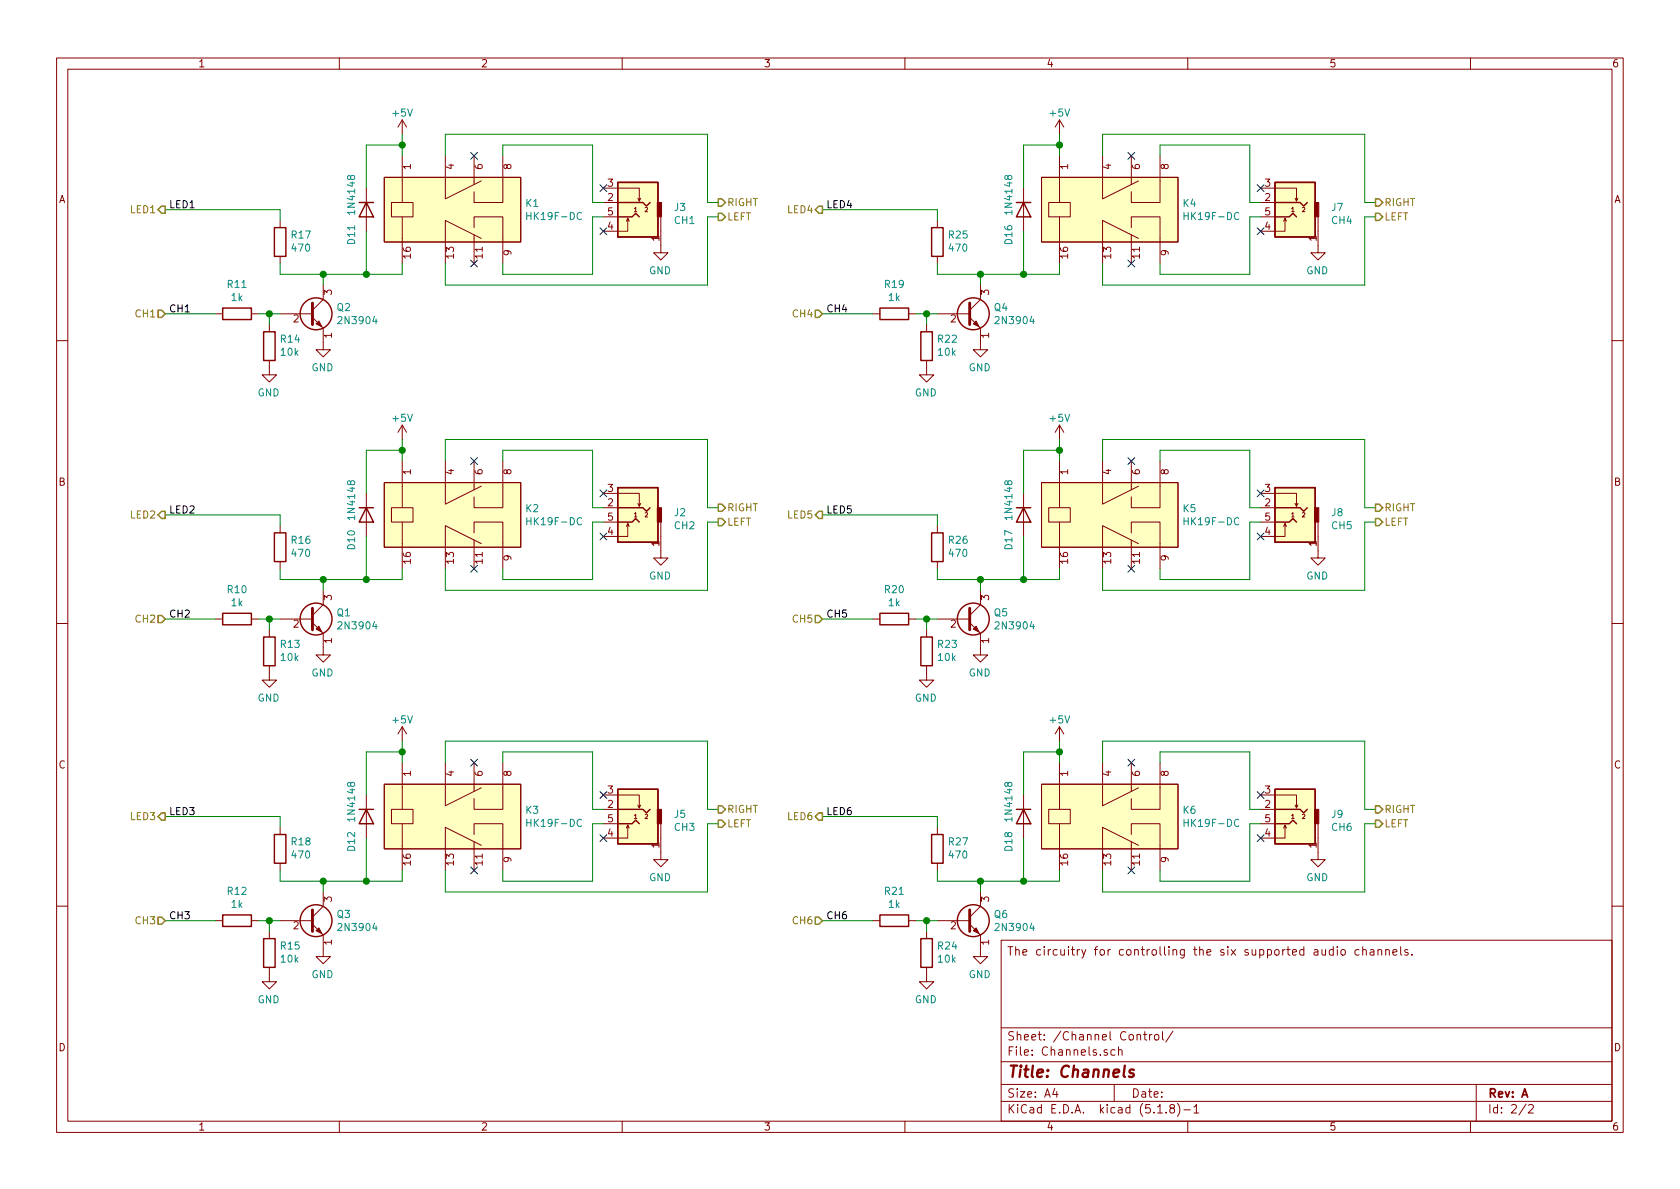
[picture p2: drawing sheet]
EESchema Schematic File Version 4
EELAYER 30 0
EELAYER END
$Descr A4 11693 8268
encoding utf-8
Sheet 2 2
Title "Channels"
Date ""
Rev "A"
Comp ""
Comment1 ""
Comment2 ""
Comment3 ""
Comment4 "The circuitry for controlling the six supported audio channels."
$EndDescr
Wire Wire Line
	1800 2175 1875 2175
Wire Wire Line
	1875 2175 1875 2250
Wire Wire Line
	1875 2175 1950 2175
Connection ~ 1875 2175
Wire Wire Line
	1150 2175 1500 2175
Wire Wire Line
	1950 1900 2250 1900
Wire Wire Line
	2250 1900 2250 1975
Wire Wire Line
	1950 1525 1950 1450
Wire Wire Line
	1950 1825 1950 1900
Wire Wire Line
	2800 925  2800 1000
Wire Wire Line
	2800 1000 2550 1000
Connection ~ 2800 1000
Wire Wire Line
	2800 1000 2800 1075
Wire Wire Line
	2550 1300 2550 1000
Wire Wire Line
	2550 1600 2550 1900
Wire Wire Line
	2550 1900 2800 1900
Wire Wire Line
	2800 1900 2800 1825
Wire Wire Line
	2550 1900 2250 1900
Connection ~ 2550 1900
Connection ~ 2250 1900
NoConn ~ 3300 1075
NoConn ~ 3300 1825
NoConn ~ 4200 1300
NoConn ~ 4200 1600
Wire Wire Line
	3500 1075 3500 1000
Wire Wire Line
	3500 1000 4125 1000
Wire Wire Line
	4125 1000 4125 1400
Wire Wire Line
	4125 1400 4200 1400
Wire Wire Line
	4200 1500 4125 1500
Wire Wire Line
	4125 1500 4125 1900
Wire Wire Line
	4125 1900 3500 1900
Wire Wire Line
	3500 1900 3500 1825
Wire Wire Line
	3100 925  4925 925 
Wire Wire Line
	4925 925  4925 1400
Wire Wire Line
	3100 925  3100 1075
Wire Wire Line
	4925 1500 4925 1975
Wire Wire Line
	4925 1975 3100 1975
Wire Wire Line
	3100 1975 3100 1825
Wire Wire Line
	1150 1450 1950 1450
$Comp
L Device:R R?
U 1 1
P 1650 2175
AR Path="/635EE3B0" Ref="R?"  Part="1" 
AR Path="/635D4EBA/635EE3B0" Ref="R11"  Part="1" 
F 0 "R11" V 1443 2175 50  0000 C CNN
F 1 "1k" V 1534 2175 50  0000 C CNN
F 2 "resistor:R_Axial_DIN0207_L6.3mm_D2.5mm_P10.16mm_Horizontal" V 1580 2175 50  0001 C CNN
F 3 "~" H 1650 2175 50  0001 C CNN
	1    1650 2175
	0    1    1    0   
$EndComp
$Comp
L Transistor_BJT:2N3904 Q?
U 1 1
P 2150 2175
AR Path="/635EE3B6" Ref="Q?"  Part="1" 
AR Path="/635D4EBA/635EE3B6" Ref="Q2"  Part="1" 
F 0 "Q2" H 2340 2221 50  0000 L CNN
F 1 "2N3904" H 2340 2130 50  0000 L CNN
F 2 "Package_TO_SOT_THT:TO-92_Inline_Wide" H 2350 2100 50  0001 L CIN
F 3 "https://www.onsemi.com/pub/Collateral/2N3903-D.PDF" H 2150 2175 50  0001 L CNN
	1    2150 2175
	1    0    0    -1  
$EndComp
$Comp
L Device:R R?
U 1 1
P 1875 2400
AR Path="/635EE3C0" Ref="R?"  Part="1" 
AR Path="/635D4EBA/635EE3C0" Ref="R14"  Part="1" 
F 0 "R14" H 1805 2354 50  0000 R CNN
F 1 "10k" H 1805 2445 50  0000 R CNN
F 2 "resistor:R_Axial_DIN0207_L6.3mm_D2.5mm_P10.16mm_Horizontal" V 1805 2400 50  0001 C CNN
F 3 "~" H 1875 2400 50  0001 C CNN
	1    1875 2400
	-1   0    0    1   
$EndComp
$Comp
L power:GND #PWR?
U 1 1
P 2250 2375
AR Path="/635EE3CC" Ref="#PWR?"  Part="1" 
AR Path="/635D4EBA/635EE3CC" Ref="#PWR0180"  Part="1" 
F 0 "#PWR0180" H 2250 2125 50  0001 C CNN
F 1 "GND" H 2255 2202 50  0000 C CNN
F 2 "" H 2250 2375 50  0001 C CNN
F 3 "" H 2250 2375 50  0001 C CNN
	1    2250 2375
	-1   0    0    -1  
$EndComp
Text Label 1175 2175 0    50   ~ 0
CH1
Text Label 1175 1450 0    50   ~ 0
LED1
$Comp
L Device:R R?
U 1 1
P 1950 1675
AR Path="/635EE3E4" Ref="R?"  Part="1" 
AR Path="/635D4EBA/635EE3E4" Ref="R17"  Part="1" 
F 0 "R17" H 1880 1629 50  0000 R CNN
F 1 "470" H 1880 1720 50  0000 R CNN
F 2 "resistor:R_Axial_DIN0207_L6.3mm_D2.5mm_P10.16mm_Horizontal" V 1880 1675 50  0001 C CNN
F 3 "~" H 1950 1675 50  0001 C CNN
	1    1950 1675
	-1   0    0    1   
$EndComp
$Comp
L hk19f-dc:HK19F-DC K?
U 1 1
P 2800 1450
AR Path="/635EE3EE" Ref="K?"  Part="1" 
AR Path="/635D4EBA/635EE3EE" Ref="K1"  Part="1" 
F 0 "K1" H 3653 1496 50  0000 L CNN
F 1 "HK19F-DC" H 3653 1405 50  0000 L CNN
F 2 "HK19F-DC:HK19F-DC" H 3650 1575 50  0001 C CNN
F 3 "" H 3650 1575 50  0001 C CNN
	1    2800 1450
	1    0    0    -1  
$EndComp
$Comp
L power:+5V #PWR?
U 1 1
P 2800 925
AR Path="/635EE3F4" Ref="#PWR?"  Part="1" 
AR Path="/635D4EBA/635EE3F4" Ref="#PWR0182"  Part="1" 
F 0 "#PWR0182" H 2800 775 50  0001 C CNN
F 1 "+5V" H 2800 1075 50  0000 C CNN
F 2 "" H 2800 925 50  0001 C CNN
F 3 "" H 2800 925 50  0001 C CNN
	1    2800 925 
	1    0    0    -1  
$EndComp
$Comp
L Device:D D?
U 1 1
P 2550 1450
AR Path="/635EE3FE" Ref="D?"  Part="1" 
AR Path="/635D4EBA/635EE3FE" Ref="D11"  Part="1" 
F 0 "D11" H 2650 1350 50  0000 L CNN
F 1 "1N4148" H 2300 1350 50  0000 L CNN
F 2 "Diode_THT:D_DO-35_SOD27_P7.62mm_Horizontal" H 2550 1450 50  0001 C CNN
F 3 "~" H 2550 1450 50  0001 C CNN
	1    2550 1450
	0    1    1    0   
$EndComp
$Comp
L audio_jack:TRS_3.5mm J?
U 1 1
P 4400 1500
AR Path="/635EE40D" Ref="J?"  Part="1" 
AR Path="/635D4EBA/635EE40D" Ref="J3"  Part="1" 
F 0 "J3" H 4112 1568 50  0000 R CNN
F 1 "CH1" H 4112 1477 50  0000 R CNN
F 2 "audio_jack:Tayda_3.5mm_stereo_TRS_jack_A-853" H 4650 1600 50  0001 C CNN
F 3 "~" H 4650 1600 50  0001 C CNN
	1    4400 1500
	-1   0    0    -1  
$EndComp
$Comp
L power:GND #PWR?
U 1 1
P 4600 1700
AR Path="/635EE41D" Ref="#PWR?"  Part="1" 
AR Path="/635D4EBA/635EE41D" Ref="#PWR0183"  Part="1" 
F 0 "#PWR0183" H 4600 1450 50  0001 C CNN
F 1 "GND" H 4605 1527 50  0000 C CNN
F 2 "" H 4600 1700 50  0001 C CNN
F 3 "" H 4600 1700 50  0001 C CNN
	1    4600 1700
	-1   0    0    -1  
$EndComp
Text HLabel 1150 2175 0    50   Input ~ 0
CH1
Text HLabel 1150 1450 0    50   Input ~ 0
LED1
$Comp
L power:GND #PWR?
U 1 1
P 1875 2550
AR Path="/635EE3C6" Ref="#PWR?"  Part="1" 
AR Path="/635D4EBA/635EE3C6" Ref="#PWR0179"  Part="1" 
F 0 "#PWR0179" H 1875 2300 50  0001 C CNN
F 1 "GND" H 1880 2377 50  0000 C CNN
F 2 "" H 1875 2550 50  0001 C CNN
F 3 "" H 1875 2550 50  0001 C CNN
	1    1875 2550
	-1   0    0    -1  
$EndComp
Wire Wire Line
	6375 2175 6450 2175
Wire Wire Line
	6450 2175 6450 2250
Wire Wire Line
	6450 2175 6525 2175
Connection ~ 6450 2175
Wire Wire Line
	5725 2175 6075 2175
Wire Wire Line
	6525 1900 6825 1900
Wire Wire Line
	6825 1900 6825 1975
Wire Wire Line
	6525 1525 6525 1450
Wire Wire Line
	6525 1825 6525 1900
Wire Wire Line
	7375 925  7375 1000
Wire Wire Line
	7375 1000 7125 1000
Connection ~ 7375 1000
Wire Wire Line
	7375 1000 7375 1075
Wire Wire Line
	7125 1300 7125 1000
Wire Wire Line
	7125 1600 7125 1900
Wire Wire Line
	7125 1900 7375 1900
Wire Wire Line
	7375 1900 7375 1825
Wire Wire Line
	7125 1900 6825 1900
Connection ~ 7125 1900
Connection ~ 6825 1900
NoConn ~ 7875 1075
NoConn ~ 7875 1825
NoConn ~ 8775 1300
NoConn ~ 8775 1600
Wire Wire Line
	8075 1075 8075 1000
Wire Wire Line
	8075 1000 8700 1000
Wire Wire Line
	8700 1000 8700 1400
Wire Wire Line
	8700 1400 8775 1400
Wire Wire Line
	8775 1500 8700 1500
Wire Wire Line
	8700 1500 8700 1900
Wire Wire Line
	8700 1900 8075 1900
Wire Wire Line
	8075 1900 8075 1825
Wire Wire Line
	7675 925  9500 925 
Wire Wire Line
	9500 925  9500 1400
Wire Wire Line
	7675 925  7675 1075
Wire Wire Line
	9500 1500 9500 1975
Wire Wire Line
	9500 1975 7675 1975
Wire Wire Line
	7675 1975 7675 1825
Wire Wire Line
	5725 1450 6525 1450
$Comp
L Device:R R?
U 1 1
P 6225 2175
AR Path="/63BE34E7" Ref="R?"  Part="1" 
AR Path="/635D4EBA/63BE34E7" Ref="R19"  Part="1" 
F 0 "R19" V 6018 2175 50  0000 C CNN
F 1 "1k" V 6109 2175 50  0000 C CNN
F 2 "resistor:R_Axial_DIN0207_L6.3mm_D2.5mm_P10.16mm_Horizontal" V 6155 2175 50  0001 C CNN
F 3 "~" H 6225 2175 50  0001 C CNN
	1    6225 2175
	0    1    1    0   
$EndComp
$Comp
L Transistor_BJT:2N3904 Q?
U 1 1
P 6725 2175
AR Path="/63BE34ED" Ref="Q?"  Part="1" 
AR Path="/635D4EBA/63BE34ED" Ref="Q4"  Part="1" 
F 0 "Q4" H 6915 2221 50  0000 L CNN
F 1 "2N3904" H 6915 2130 50  0000 L CNN
F 2 "Package_TO_SOT_THT:TO-92_Inline_Wide" H 6925 2100 50  0001 L CIN
F 3 "https://www.onsemi.com/pub/Collateral/2N3903-D.PDF" H 6725 2175 50  0001 L CNN
	1    6725 2175
	1    0    0    -1  
$EndComp
$Comp
L Device:R R?
U 1 1
P 6450 2400
AR Path="/63BE34F3" Ref="R?"  Part="1" 
AR Path="/635D4EBA/63BE34F3" Ref="R22"  Part="1" 
F 0 "R22" H 6380 2354 50  0000 R CNN
F 1 "10k" H 6380 2445 50  0000 R CNN
F 2 "resistor:R_Axial_DIN0207_L6.3mm_D2.5mm_P10.16mm_Horizontal" V 6380 2400 50  0001 C CNN
F 3 "~" H 6450 2400 50  0001 C CNN
	1    6450 2400
	-1   0    0    1   
$EndComp
$Comp
L power:GND #PWR?
U 1 1
P 6825 2375
AR Path="/63BE34F9" Ref="#PWR?"  Part="1" 
AR Path="/635D4EBA/63BE34F9" Ref="#PWR0116"  Part="1" 
F 0 "#PWR0116" H 6825 2125 50  0001 C CNN
F 1 "GND" H 6830 2202 50  0000 C CNN
F 2 "" H 6825 2375 50  0001 C CNN
F 3 "" H 6825 2375 50  0001 C CNN
	1    6825 2375
	-1   0    0    -1  
$EndComp
Text Label 5750 2175 0    50   ~ 0
CH4
Text Label 5750 1450 0    50   ~ 0
LED4
$Comp
L Device:R R?
U 1 1
P 6525 1675
AR Path="/63BE350D" Ref="R?"  Part="1" 
AR Path="/635D4EBA/63BE350D" Ref="R25"  Part="1" 
F 0 "R25" H 6455 1629 50  0000 R CNN
F 1 "470" H 6455 1720 50  0000 R CNN
F 2 "resistor:R_Axial_DIN0207_L6.3mm_D2.5mm_P10.16mm_Horizontal" V 6455 1675 50  0001 C CNN
F 3 "~" H 6525 1675 50  0001 C CNN
	1    6525 1675
	-1   0    0    1   
$EndComp
$Comp
L hk19f-dc:HK19F-DC K?
U 1 1
P 7375 1450
AR Path="/63BE3513" Ref="K?"  Part="1" 
AR Path="/635D4EBA/63BE3513" Ref="K4"  Part="1" 
F 0 "K4" H 8228 1496 50  0000 L CNN
F 1 "HK19F-DC" H 8228 1405 50  0000 L CNN
F 2 "HK19F-DC:HK19F-DC" H 8225 1575 50  0001 C CNN
F 3 "" H 8225 1575 50  0001 C CNN
	1    7375 1450
	1    0    0    -1  
$EndComp
$Comp
L power:+5V #PWR?
U 1 1
P 7375 925
AR Path="/63BE3519" Ref="#PWR?"  Part="1" 
AR Path="/635D4EBA/63BE3519" Ref="#PWR0121"  Part="1" 
F 0 "#PWR0121" H 7375 775 50  0001 C CNN
F 1 "+5V" H 7375 1075 50  0000 C CNN
F 2 "" H 7375 925 50  0001 C CNN
F 3 "" H 7375 925 50  0001 C CNN
	1    7375 925 
	1    0    0    -1  
$EndComp
$Comp
L Device:D D?
U 1 1
P 7125 1450
AR Path="/63BE351F" Ref="D?"  Part="1" 
AR Path="/635D4EBA/63BE351F" Ref="D16"  Part="1" 
F 0 "D16" H 7225 1350 50  0000 L CNN
F 1 "1N4148" H 6875 1350 50  0000 L CNN
F 2 "Diode_THT:D_DO-35_SOD27_P7.62mm_Horizontal" H 7125 1450 50  0001 C CNN
F 3 "~" H 7125 1450 50  0001 C CNN
	1    7125 1450
	0    1    1    0   
$EndComp
$Comp
L audio_jack:TRS_3.5mm J?
U 1 1
P 8975 1500
AR Path="/63BE3525" Ref="J?"  Part="1" 
AR Path="/635D4EBA/63BE3525" Ref="J7"  Part="1" 
F 0 "J7" H 8687 1568 50  0000 R CNN
F 1 "CH4" H 8687 1477 50  0000 R CNN
F 2 "audio_jack:Tayda_3.5mm_stereo_TRS_jack_A-853" H 9225 1600 50  0001 C CNN
F 3 "~" H 9225 1600 50  0001 C CNN
	1    8975 1500
	-1   0    0    -1  
$EndComp
$Comp
L power:GND #PWR?
U 1 1
P 9175 1700
AR Path="/63BE352B" Ref="#PWR?"  Part="1" 
AR Path="/635D4EBA/63BE352B" Ref="#PWR0122"  Part="1" 
F 0 "#PWR0122" H 9175 1450 50  0001 C CNN
F 1 "GND" H 9180 1527 50  0000 C CNN
F 2 "" H 9175 1700 50  0001 C CNN
F 3 "" H 9175 1700 50  0001 C CNN
	1    9175 1700
	-1   0    0    -1  
$EndComp
Text HLabel 5725 2175 0    50   Input ~ 0
CH4
Text HLabel 5725 1450 0    50   Input ~ 0
LED4
$Comp
L power:GND #PWR?
U 1 1
P 6450 2550
AR Path="/63BE3535" Ref="#PWR?"  Part="1" 
AR Path="/635D4EBA/63BE3535" Ref="#PWR0123"  Part="1" 
F 0 "#PWR0123" H 6450 2300 50  0001 C CNN
F 1 "GND" H 6455 2377 50  0000 C CNN
F 2 "" H 6450 2550 50  0001 C CNN
F 3 "" H 6450 2550 50  0001 C CNN
	1    6450 2550
	-1   0    0    -1  
$EndComp
Wire Wire Line
	1800 4300 1875 4300
Wire Wire Line
	1875 4300 1875 4375
Wire Wire Line
	1875 4300 1950 4300
Connection ~ 1875 4300
Wire Wire Line
	1150 4300 1500 4300
Wire Wire Line
	1950 4025 2250 4025
Wire Wire Line
	2250 4025 2250 4100
Wire Wire Line
	1950 3650 1950 3575
Wire Wire Line
	1950 3950 1950 4025
Wire Wire Line
	2800 3050 2800 3125
Wire Wire Line
	2800 3125 2550 3125
Connection ~ 2800 3125
Wire Wire Line
	2800 3125 2800 3200
Wire Wire Line
	2550 3425 2550 3125
Wire Wire Line
	2550 3725 2550 4025
Wire Wire Line
	2550 4025 2800 4025
Wire Wire Line
	2800 4025 2800 3950
Wire Wire Line
	2550 4025 2250 4025
Connection ~ 2550 4025
Connection ~ 2250 4025
NoConn ~ 3300 3200
NoConn ~ 3300 3950
NoConn ~ 4200 3425
NoConn ~ 4200 3725
Wire Wire Line
	3500 3200 3500 3125
Wire Wire Line
	3500 3125 4125 3125
Wire Wire Line
	4125 3125 4125 3525
Wire Wire Line
	4125 3525 4200 3525
Wire Wire Line
	4200 3625 4125 3625
Wire Wire Line
	4125 3625 4125 4025
Wire Wire Line
	4125 4025 3500 4025
Wire Wire Line
	3500 4025 3500 3950
Wire Wire Line
	3100 3050 4925 3050
Wire Wire Line
	4925 3050 4925 3525
Wire Wire Line
	3100 3050 3100 3200
Wire Wire Line
	4925 3625 4925 4100
Wire Wire Line
	4925 4100 3100 4100
Wire Wire Line
	3100 4100 3100 3950
Wire Wire Line
	1150 3575 1950 3575
$Comp
L Device:R R?
U 1 1
P 1650 4300
AR Path="/63C22623" Ref="R?"  Part="1" 
AR Path="/635D4EBA/63C22623" Ref="R10"  Part="1" 
F 0 "R10" V 1443 4300 50  0000 C CNN
F 1 "1k" V 1534 4300 50  0000 C CNN
F 2 "resistor:R_Axial_DIN0207_L6.3mm_D2.5mm_P10.16mm_Horizontal" V 1580 4300 50  0001 C CNN
F 3 "~" H 1650 4300 50  0001 C CNN
	1    1650 4300
	0    1    1    0   
$EndComp
$Comp
L Transistor_BJT:2N3904 Q?
U 1 1
P 2150 4300
AR Path="/63C22629" Ref="Q?"  Part="1" 
AR Path="/635D4EBA/63C22629" Ref="Q1"  Part="1" 
F 0 "Q1" H 2340 4346 50  0000 L CNN
F 1 "2N3904" H 2340 4255 50  0000 L CNN
F 2 "Package_TO_SOT_THT:TO-92_Inline_Wide" H 2350 4225 50  0001 L CIN
F 3 "https://www.onsemi.com/pub/Collateral/2N3903-D.PDF" H 2150 4300 50  0001 L CNN
	1    2150 4300
	1    0    0    -1  
$EndComp
$Comp
L Device:R R?
U 1 1
P 1875 4525
AR Path="/63C2262F" Ref="R?"  Part="1" 
AR Path="/635D4EBA/63C2262F" Ref="R13"  Part="1" 
F 0 "R13" H 1805 4479 50  0000 R CNN
F 1 "10k" H 1805 4570 50  0000 R CNN
F 2 "resistor:R_Axial_DIN0207_L6.3mm_D2.5mm_P10.16mm_Horizontal" V 1805 4525 50  0001 C CNN
F 3 "~" H 1875 4525 50  0001 C CNN
	1    1875 4525
	-1   0    0    1   
$EndComp
$Comp
L power:GND #PWR?
U 1 1
P 2250 4500
AR Path="/63C22635" Ref="#PWR?"  Part="1" 
AR Path="/635D4EBA/63C22635" Ref="#PWR0124"  Part="1" 
F 0 "#PWR0124" H 2250 4250 50  0001 C CNN
F 1 "GND" H 2255 4327 50  0000 C CNN
F 2 "" H 2250 4500 50  0001 C CNN
F 3 "" H 2250 4500 50  0001 C CNN
	1    2250 4500
	-1   0    0    -1  
$EndComp
Text Label 1175 4300 0    50   ~ 0
CH2
Text Label 1175 3575 0    50   ~ 0
LED2
$Comp
L Device:R R?
U 1 1
P 1950 3800
AR Path="/63C22649" Ref="R?"  Part="1" 
AR Path="/635D4EBA/63C22649" Ref="R16"  Part="1" 
F 0 "R16" H 1880 3754 50  0000 R CNN
F 1 "470" H 1880 3845 50  0000 R CNN
F 2 "resistor:R_Axial_DIN0207_L6.3mm_D2.5mm_P10.16mm_Horizontal" V 1880 3800 50  0001 C CNN
F 3 "~" H 1950 3800 50  0001 C CNN
	1    1950 3800
	-1   0    0    1   
$EndComp
$Comp
L hk19f-dc:HK19F-DC K?
U 1 1
P 2800 3575
AR Path="/63C2264F" Ref="K?"  Part="1" 
AR Path="/635D4EBA/63C2264F" Ref="K2"  Part="1" 
F 0 "K2" H 3653 3621 50  0000 L CNN
F 1 "HK19F-DC" H 3653 3530 50  0000 L CNN
F 2 "HK19F-DC:HK19F-DC" H 3650 3700 50  0001 C CNN
F 3 "" H 3650 3700 50  0001 C CNN
	1    2800 3575
	1    0    0    -1  
$EndComp
$Comp
L power:+5V #PWR?
U 1 1
P 2800 3050
AR Path="/63C22655" Ref="#PWR?"  Part="1" 
AR Path="/635D4EBA/63C22655" Ref="#PWR0126"  Part="1" 
F 0 "#PWR0126" H 2800 2900 50  0001 C CNN
F 1 "+5V" H 2800 3200 50  0000 C CNN
F 2 "" H 2800 3050 50  0001 C CNN
F 3 "" H 2800 3050 50  0001 C CNN
	1    2800 3050
	1    0    0    -1  
$EndComp
$Comp
L Device:D D?
U 1 1
P 2550 3575
AR Path="/63C2265B" Ref="D?"  Part="1" 
AR Path="/635D4EBA/63C2265B" Ref="D10"  Part="1" 
F 0 "D10" H 2650 3475 50  0000 L CNN
F 1 "1N4148" H 2300 3475 50  0000 L CNN
F 2 "Diode_THT:D_DO-35_SOD27_P7.62mm_Horizontal" H 2550 3575 50  0001 C CNN
F 3 "~" H 2550 3575 50  0001 C CNN
	1    2550 3575
	0    1    1    0   
$EndComp
$Comp
L audio_jack:TRS_3.5mm J?
U 1 1
P 4400 3625
AR Path="/63C22661" Ref="J?"  Part="1" 
AR Path="/635D4EBA/63C22661" Ref="J2"  Part="1" 
F 0 "J2" H 4112 3693 50  0000 R CNN
F 1 "CH2" H 4112 3602 50  0000 R CNN
F 2 "audio_jack:Tayda_3.5mm_stereo_TRS_jack_A-853" H 4650 3725 50  0001 C CNN
F 3 "~" H 4650 3725 50  0001 C CNN
	1    4400 3625
	-1   0    0    -1  
$EndComp
$Comp
L power:GND #PWR?
U 1 1
P 4600 3825
AR Path="/63C22667" Ref="#PWR?"  Part="1" 
AR Path="/635D4EBA/63C22667" Ref="#PWR0127"  Part="1" 
F 0 "#PWR0127" H 4600 3575 50  0001 C CNN
F 1 "GND" H 4605 3652 50  0000 C CNN
F 2 "" H 4600 3825 50  0001 C CNN
F 3 "" H 4600 3825 50  0001 C CNN
	1    4600 3825
	-1   0    0    -1  
$EndComp
Text HLabel 1150 4300 0    50   Input ~ 0
CH2
Text HLabel 1150 3575 0    50   Input ~ 0
LED2
$Comp
L power:GND #PWR?
U 1 1
P 1875 4675
AR Path="/63C22671" Ref="#PWR?"  Part="1" 
AR Path="/635D4EBA/63C22671" Ref="#PWR0128"  Part="1" 
F 0 "#PWR0128" H 1875 4425 50  0001 C CNN
F 1 "GND" H 1880 4502 50  0000 C CNN
F 2 "" H 1875 4675 50  0001 C CNN
F 3 "" H 1875 4675 50  0001 C CNN
	1    1875 4675
	-1   0    0    -1  
$EndComp
Wire Wire Line
	6375 4300 6450 4300
Wire Wire Line
	6450 4300 6450 4375
Wire Wire Line
	6450 4300 6525 4300
Connection ~ 6450 4300
Wire Wire Line
	5725 4300 6075 4300
Wire Wire Line
	6525 4025 6825 4025
Wire Wire Line
	6825 4025 6825 4100
Wire Wire Line
	6525 3650 6525 3575
Wire Wire Line
	6525 3950 6525 4025
Wire Wire Line
	7375 3050 7375 3125
Wire Wire Line
	7375 3125 7125 3125
Connection ~ 7375 3125
Wire Wire Line
	7375 3125 7375 3200
Wire Wire Line
	7125 3425 7125 3125
Wire Wire Line
	7125 3725 7125 4025
Wire Wire Line
	7125 4025 7375 4025
Wire Wire Line
	7375 4025 7375 3950
Wire Wire Line
	7125 4025 6825 4025
Connection ~ 7125 4025
Connection ~ 6825 4025
NoConn ~ 7875 3200
NoConn ~ 7875 3950
NoConn ~ 8775 3425
NoConn ~ 8775 3725
Wire Wire Line
	8075 3200 8075 3125
Wire Wire Line
	8075 3125 8700 3125
Wire Wire Line
	8700 3125 8700 3525
Wire Wire Line
	8700 3525 8775 3525
Wire Wire Line
	8775 3625 8700 3625
Wire Wire Line
	8700 3625 8700 4025
Wire Wire Line
	8700 4025 8075 4025
Wire Wire Line
	8075 4025 8075 3950
Wire Wire Line
	7675 3050 9500 3050
Wire Wire Line
	9500 3050 9500 3525
Wire Wire Line
	7675 3050 7675 3200
Wire Wire Line
	9500 3625 9500 4100
Wire Wire Line
	9500 4100 7675 4100
Wire Wire Line
	7675 4100 7675 3950
Wire Wire Line
	5725 3575 6525 3575
$Comp
L Device:R R?
U 1 1
P 6225 4300
AR Path="/63C226A2" Ref="R?"  Part="1" 
AR Path="/635D4EBA/63C226A2" Ref="R20"  Part="1" 
F 0 "R20" V 6018 4300 50  0000 C CNN
F 1 "1k" V 6109 4300 50  0000 C CNN
F 2 "resistor:R_Axial_DIN0207_L6.3mm_D2.5mm_P10.16mm_Horizontal" V 6155 4300 50  0001 C CNN
F 3 "~" H 6225 4300 50  0001 C CNN
	1    6225 4300
	0    1    1    0   
$EndComp
$Comp
L Transistor_BJT:2N3904 Q?
U 1 1
P 6725 4300
AR Path="/63C226A8" Ref="Q?"  Part="1" 
AR Path="/635D4EBA/63C226A8" Ref="Q5"  Part="1" 
F 0 "Q5" H 6915 4346 50  0000 L CNN
F 1 "2N3904" H 6915 4255 50  0000 L CNN
F 2 "Package_TO_SOT_THT:TO-92_Inline_Wide" H 6925 4225 50  0001 L CIN
F 3 "https://www.onsemi.com/pub/Collateral/2N3903-D.PDF" H 6725 4300 50  0001 L CNN
	1    6725 4300
	1    0    0    -1  
$EndComp
$Comp
L Device:R R?
U 1 1
P 6450 4525
AR Path="/63C226AE" Ref="R?"  Part="1" 
AR Path="/635D4EBA/63C226AE" Ref="R23"  Part="1" 
F 0 "R23" H 6380 4479 50  0000 R CNN
F 1 "10k" H 6380 4570 50  0000 R CNN
F 2 "resistor:R_Axial_DIN0207_L6.3mm_D2.5mm_P10.16mm_Horizontal" V 6380 4525 50  0001 C CNN
F 3 "~" H 6450 4525 50  0001 C CNN
	1    6450 4525
	-1   0    0    1   
$EndComp
$Comp
L power:GND #PWR?
U 1 1
P 6825 4500
AR Path="/63C226B4" Ref="#PWR?"  Part="1" 
AR Path="/635D4EBA/63C226B4" Ref="#PWR0129"  Part="1" 
F 0 "#PWR0129" H 6825 4250 50  0001 C CNN
F 1 "GND" H 6830 4327 50  0000 C CNN
F 2 "" H 6825 4500 50  0001 C CNN
F 3 "" H 6825 4500 50  0001 C CNN
	1    6825 4500
	-1   0    0    -1  
$EndComp
Text Label 5750 4300 0    50   ~ 0
CH5
Text Label 5750 3575 0    50   ~ 0
LED5
$Comp
L Device:R R?
U 1 1
P 6525 3800
AR Path="/63C226C8" Ref="R?"  Part="1" 
AR Path="/635D4EBA/63C226C8" Ref="R26"  Part="1" 
F 0 "R26" H 6455 3754 50  0000 R CNN
F 1 "470" H 6455 3845 50  0000 R CNN
F 2 "resistor:R_Axial_DIN0207_L6.3mm_D2.5mm_P10.16mm_Horizontal" V 6455 3800 50  0001 C CNN
F 3 "~" H 6525 3800 50  0001 C CNN
	1    6525 3800
	-1   0    0    1   
$EndComp
$Comp
L hk19f-dc:HK19F-DC K?
U 1 1
P 7375 3575
AR Path="/63C226CE" Ref="K?"  Part="1" 
AR Path="/635D4EBA/63C226CE" Ref="K5"  Part="1" 
F 0 "K5" H 8228 3621 50  0000 L CNN
F 1 "HK19F-DC" H 8228 3530 50  0000 L CNN
F 2 "HK19F-DC:HK19F-DC" H 8225 3700 50  0001 C CNN
F 3 "" H 8225 3700 50  0001 C CNN
	1    7375 3575
	1    0    0    -1  
$EndComp
$Comp
L power:+5V #PWR?
U 1 1
P 7375 3050
AR Path="/63C226D4" Ref="#PWR?"  Part="1" 
AR Path="/635D4EBA/63C226D4" Ref="#PWR0131"  Part="1" 
F 0 "#PWR0131" H 7375 2900 50  0001 C CNN
F 1 "+5V" H 7375 3200 50  0000 C CNN
F 2 "" H 7375 3050 50  0001 C CNN
F 3 "" H 7375 3050 50  0001 C CNN
	1    7375 3050
	1    0    0    -1  
$EndComp
$Comp
L Device:D D?
U 1 1
P 7125 3575
AR Path="/63C226DA" Ref="D?"  Part="1" 
AR Path="/635D4EBA/63C226DA" Ref="D17"  Part="1" 
F 0 "D17" H 7225 3475 50  0000 L CNN
F 1 "1N4148" H 6875 3475 50  0000 L CNN
F 2 "Diode_THT:D_DO-35_SOD27_P7.62mm_Horizontal" H 7125 3575 50  0001 C CNN
F 3 "~" H 7125 3575 50  0001 C CNN
	1    7125 3575
	0    1    1    0   
$EndComp
$Comp
L audio_jack:TRS_3.5mm J?
U 1 1
P 8975 3625
AR Path="/63C226E0" Ref="J?"  Part="1" 
AR Path="/635D4EBA/63C226E0" Ref="J8"  Part="1" 
F 0 "J8" H 8687 3693 50  0000 R CNN
F 1 "CH5" H 8687 3602 50  0000 R CNN
F 2 "audio_jack:Tayda_3.5mm_stereo_TRS_jack_A-853" H 9225 3725 50  0001 C CNN
F 3 "~" H 9225 3725 50  0001 C CNN
	1    8975 3625
	-1   0    0    -1  
$EndComp
$Comp
L power:GND #PWR?
U 1 1
P 9175 3825
AR Path="/63C226E6" Ref="#PWR?"  Part="1" 
AR Path="/635D4EBA/63C226E6" Ref="#PWR0132"  Part="1" 
F 0 "#PWR0132" H 9175 3575 50  0001 C CNN
F 1 "GND" H 9180 3652 50  0000 C CNN
F 2 "" H 9175 3825 50  0001 C CNN
F 3 "" H 9175 3825 50  0001 C CNN
	1    9175 3825
	-1   0    0    -1  
$EndComp
Text HLabel 5725 4300 0    50   Input ~ 0
CH5
Text HLabel 5725 3575 0    50   Input ~ 0
LED5
$Comp
L power:GND #PWR?
U 1 1
P 6450 4675
AR Path="/63C226F0" Ref="#PWR?"  Part="1" 
AR Path="/635D4EBA/63C226F0" Ref="#PWR0133"  Part="1" 
F 0 "#PWR0133" H 6450 4425 50  0001 C CNN
F 1 "GND" H 6455 4502 50  0000 C CNN
F 2 "" H 6450 4675 50  0001 C CNN
F 3 "" H 6450 4675 50  0001 C CNN
	1    6450 4675
	-1   0    0    -1  
$EndComp
Wire Wire Line
	1800 6400 1875 6400
Wire Wire Line
	1875 6400 1875 6475
Wire Wire Line
	1875 6400 1950 6400
Connection ~ 1875 6400
Wire Wire Line
	1150 6400 1500 6400
Wire Wire Line
	1950 6125 2250 6125
Wire Wire Line
	2250 6125 2250 6200
Wire Wire Line
	1950 5750 1950 5675
Wire Wire Line
	1950 6050 1950 6125
Wire Wire Line
	2800 5150 2800 5225
Wire Wire Line
	2800 5225 2550 5225
Connection ~ 2800 5225
Wire Wire Line
	2800 5225 2800 5300
Wire Wire Line
	2550 5525 2550 5225
Wire Wire Line
	2550 5825 2550 6125
Wire Wire Line
	2550 6125 2800 6125
Wire Wire Line
	2800 6125 2800 6050
Wire Wire Line
	2550 6125 2250 6125
Connection ~ 2550 6125
Connection ~ 2250 6125
NoConn ~ 3300 5300
NoConn ~ 3300 6050
NoConn ~ 4200 5525
NoConn ~ 4200 5825
Wire Wire Line
	3500 5300 3500 5225
Wire Wire Line
	3500 5225 4125 5225
Wire Wire Line
	4125 5225 4125 5625
Wire Wire Line
	4125 5625 4200 5625
Wire Wire Line
	4200 5725 4125 5725
Wire Wire Line
	4125 5725 4125 6125
Wire Wire Line
	4125 6125 3500 6125
Wire Wire Line
	3500 6125 3500 6050
Wire Wire Line
	3100 5150 4925 5150
Wire Wire Line
	4925 5150 4925 5625
Wire Wire Line
	3100 5150 3100 5300
Wire Wire Line
	4925 5725 4925 6200
Wire Wire Line
	4925 6200 3100 6200
Wire Wire Line
	3100 6200 3100 6050
Wire Wire Line
	1150 5675 1950 5675
$Comp
L Device:R R?
U 1 1
P 1650 6400
AR Path="/63C3FFE9" Ref="R?"  Part="1" 
AR Path="/635D4EBA/63C3FFE9" Ref="R12"  Part="1" 
F 0 "R12" V 1443 6400 50  0000 C CNN
F 1 "1k" V 1534 6400 50  0000 C CNN
F 2 "resistor:R_Axial_DIN0207_L6.3mm_D2.5mm_P10.16mm_Horizontal" V 1580 6400 50  0001 C CNN
F 3 "~" H 1650 6400 50  0001 C CNN
	1    1650 6400
	0    1    1    0   
$EndComp
$Comp
L Transistor_BJT:2N3904 Q?
U 1 1
P 2150 6400
AR Path="/63C3FFEF" Ref="Q?"  Part="1" 
AR Path="/635D4EBA/63C3FFEF" Ref="Q3"  Part="1" 
F 0 "Q3" H 2340 6446 50  0000 L CNN
F 1 "2N3904" H 2340 6355 50  0000 L CNN
F 2 "Package_TO_SOT_THT:TO-92_Inline_Wide" H 2350 6325 50  0001 L CIN
F 3 "https://www.onsemi.com/pub/Collateral/2N3903-D.PDF" H 2150 6400 50  0001 L CNN
	1    2150 6400
	1    0    0    -1  
$EndComp
$Comp
L Device:R R?
U 1 1
P 1875 6625
AR Path="/63C3FFF5" Ref="R?"  Part="1" 
AR Path="/635D4EBA/63C3FFF5" Ref="R15"  Part="1" 
F 0 "R15" H 1805 6579 50  0000 R CNN
F 1 "10k" H 1805 6670 50  0000 R CNN
F 2 "resistor:R_Axial_DIN0207_L6.3mm_D2.5mm_P10.16mm_Horizontal" V 1805 6625 50  0001 C CNN
F 3 "~" H 1875 6625 50  0001 C CNN
	1    1875 6625
	-1   0    0    1   
$EndComp
$Comp
L power:GND #PWR?
U 1 1
P 2250 6600
AR Path="/63C3FFFB" Ref="#PWR?"  Part="1" 
AR Path="/635D4EBA/63C3FFFB" Ref="#PWR0134"  Part="1" 
F 0 "#PWR0134" H 2250 6350 50  0001 C CNN
F 1 "GND" H 2255 6427 50  0000 C CNN
F 2 "" H 2250 6600 50  0001 C CNN
F 3 "" H 2250 6600 50  0001 C CNN
	1    2250 6600
	-1   0    0    -1  
$EndComp
Text Label 1175 6400 0    50   ~ 0
CH3
Text Label 1175 5675 0    50   ~ 0
LED3
$Comp
L Device:R R?
U 1 1
P 1950 5900
AR Path="/63C4000F" Ref="R?"  Part="1" 
AR Path="/635D4EBA/63C4000F" Ref="R18"  Part="1" 
F 0 "R18" H 1880 5854 50  0000 R CNN
F 1 "470" H 1880 5945 50  0000 R CNN
F 2 "resistor:R_Axial_DIN0207_L6.3mm_D2.5mm_P10.16mm_Horizontal" V 1880 5900 50  0001 C CNN
F 3 "~" H 1950 5900 50  0001 C CNN
	1    1950 5900
	-1   0    0    1   
$EndComp
$Comp
L hk19f-dc:HK19F-DC K?
U 1 1
P 2800 5675
AR Path="/63C40015" Ref="K?"  Part="1" 
AR Path="/635D4EBA/63C40015" Ref="K3"  Part="1" 
F 0 "K3" H 3653 5721 50  0000 L CNN
F 1 "HK19F-DC" H 3653 5630 50  0000 L CNN
F 2 "HK19F-DC:HK19F-DC" H 3650 5800 50  0001 C CNN
F 3 "" H 3650 5800 50  0001 C CNN
	1    2800 5675
	1    0    0    -1  
$EndComp
$Comp
L power:+5V #PWR?
U 1 1
P 2800 5150
AR Path="/63C4001B" Ref="#PWR?"  Part="1" 
AR Path="/635D4EBA/63C4001B" Ref="#PWR0136"  Part="1" 
F 0 "#PWR0136" H 2800 5000 50  0001 C CNN
F 1 "+5V" H 2800 5300 50  0000 C CNN
F 2 "" H 2800 5150 50  0001 C CNN
F 3 "" H 2800 5150 50  0001 C CNN
	1    2800 5150
	1    0    0    -1  
$EndComp
$Comp
L Device:D D?
U 1 1
P 2550 5675
AR Path="/63C40021" Ref="D?"  Part="1" 
AR Path="/635D4EBA/63C40021" Ref="D12"  Part="1" 
F 0 "D12" H 2650 5575 50  0000 L CNN
F 1 "1N4148" H 2300 5575 50  0000 L CNN
F 2 "Diode_THT:D_DO-35_SOD27_P7.62mm_Horizontal" H 2550 5675 50  0001 C CNN
F 3 "~" H 2550 5675 50  0001 C CNN
	1    2550 5675
	0    1    1    0   
$EndComp
$Comp
L audio_jack:TRS_3.5mm J?
U 1 1
P 4400 5725
AR Path="/63C40027" Ref="J?"  Part="1" 
AR Path="/635D4EBA/63C40027" Ref="J5"  Part="1" 
F 0 "J5" H 4112 5793 50  0000 R CNN
F 1 "CH3" H 4112 5702 50  0000 R CNN
F 2 "audio_jack:Tayda_3.5mm_stereo_TRS_jack_A-853" H 4650 5825 50  0001 C CNN
F 3 "~" H 4650 5825 50  0001 C CNN
	1    4400 5725
	-1   0    0    -1  
$EndComp
$Comp
L power:GND #PWR?
U 1 1
P 4600 5925
AR Path="/63C4002D" Ref="#PWR?"  Part="1" 
AR Path="/635D4EBA/63C4002D" Ref="#PWR0137"  Part="1" 
F 0 "#PWR0137" H 4600 5675 50  0001 C CNN
F 1 "GND" H 4605 5752 50  0000 C CNN
F 2 "" H 4600 5925 50  0001 C CNN
F 3 "" H 4600 5925 50  0001 C CNN
	1    4600 5925
	-1   0    0    -1  
$EndComp
Text HLabel 1150 6400 0    50   Input ~ 0
CH3
Text HLabel 1150 5675 0    50   Input ~ 0
LED3
$Comp
L power:GND #PWR?
U 1 1
P 1875 6775
AR Path="/63C40037" Ref="#PWR?"  Part="1" 
AR Path="/635D4EBA/63C40037" Ref="#PWR0138"  Part="1" 
F 0 "#PWR0138" H 1875 6525 50  0001 C CNN
F 1 "GND" H 1880 6602 50  0000 C CNN
F 2 "" H 1875 6775 50  0001 C CNN
F 3 "" H 1875 6775 50  0001 C CNN
	1    1875 6775
	-1   0    0    -1  
$EndComp
Wire Wire Line
	6375 6400 6450 6400
Wire Wire Line
	6450 6400 6450 6475
Wire Wire Line
	6450 6400 6525 6400
Connection ~ 6450 6400
Wire Wire Line
	5725 6400 6075 6400
Wire Wire Line
	6525 6125 6825 6125
Wire Wire Line
	6825 6125 6825 6200
Wire Wire Line
	6525 5750 6525 5675
Wire Wire Line
	6525 6050 6525 6125
Wire Wire Line
	7375 5150 7375 5225
Wire Wire Line
	7375 5225 7125 5225
Connection ~ 7375 5225
Wire Wire Line
	7375 5225 7375 5300
Wire Wire Line
	7125 5525 7125 5225
Wire Wire Line
	7125 5825 7125 6125
Wire Wire Line
	7125 6125 7375 6125
Wire Wire Line
	7375 6125 7375 6050
Wire Wire Line
	7125 6125 6825 6125
Connection ~ 7125 6125
Connection ~ 6825 6125
NoConn ~ 7875 5300
NoConn ~ 7875 6050
NoConn ~ 8775 5525
NoConn ~ 8775 5825
Wire Wire Line
	8075 5300 8075 5225
Wire Wire Line
	8075 5225 8700 5225
Wire Wire Line
	8700 5225 8700 5625
Wire Wire Line
	8700 5625 8775 5625
Wire Wire Line
	8775 5725 8700 5725
Wire Wire Line
	8700 5725 8700 6125
Wire Wire Line
	8700 6125 8075 6125
Wire Wire Line
	8075 6125 8075 6050
Wire Wire Line
	7675 5150 9500 5150
Wire Wire Line
	9500 5150 9500 5625
Wire Wire Line
	7675 5150 7675 5300
Wire Wire Line
	9500 5725 9500 6200
Wire Wire Line
	9500 6200 7675 6200
Wire Wire Line
	7675 6200 7675 6050
Wire Wire Line
	5725 5675 6525 5675
$Comp
L Device:R R?
U 1 1
P 6225 6400
AR Path="/63C40068" Ref="R?"  Part="1" 
AR Path="/635D4EBA/63C40068" Ref="R21"  Part="1" 
F 0 "R21" V 6018 6400 50  0000 C CNN
F 1 "1k" V 6109 6400 50  0000 C CNN
F 2 "resistor:R_Axial_DIN0207_L6.3mm_D2.5mm_P10.16mm_Horizontal" V 6155 6400 50  0001 C CNN
F 3 "~" H 6225 6400 50  0001 C CNN
	1    6225 6400
	0    1    1    0   
$EndComp
$Comp
L Transistor_BJT:2N3904 Q?
U 1 1
P 6725 6400
AR Path="/63C4006E" Ref="Q?"  Part="1" 
AR Path="/635D4EBA/63C4006E" Ref="Q6"  Part="1" 
F 0 "Q6" H 6915 6446 50  0000 L CNN
F 1 "2N3904" H 6915 6355 50  0000 L CNN
F 2 "Package_TO_SOT_THT:TO-92_Inline_Wide" H 6925 6325 50  0001 L CIN
F 3 "https://www.onsemi.com/pub/Collateral/2N3903-D.PDF" H 6725 6400 50  0001 L CNN
	1    6725 6400
	1    0    0    -1  
$EndComp
$Comp
L Device:R R?
U 1 1
P 6450 6625
AR Path="/63C40074" Ref="R?"  Part="1" 
AR Path="/635D4EBA/63C40074" Ref="R24"  Part="1" 
F 0 "R24" H 6380 6579 50  0000 R CNN
F 1 "10k" H 6380 6670 50  0000 R CNN
F 2 "resistor:R_Axial_DIN0207_L6.3mm_D2.5mm_P10.16mm_Horizontal" V 6380 6625 50  0001 C CNN
F 3 "~" H 6450 6625 50  0001 C CNN
	1    6450 6625
	-1   0    0    1   
$EndComp
$Comp
L power:GND #PWR?
U 1 1
P 6825 6600
AR Path="/63C4007A" Ref="#PWR?"  Part="1" 
AR Path="/635D4EBA/63C4007A" Ref="#PWR0139"  Part="1" 
F 0 "#PWR0139" H 6825 6350 50  0001 C CNN
F 1 "GND" H 6830 6427 50  0000 C CNN
F 2 "" H 6825 6600 50  0001 C CNN
F 3 "" H 6825 6600 50  0001 C CNN
	1    6825 6600
	-1   0    0    -1  
$EndComp
Text Label 5750 6400 0    50   ~ 0
CH6
Text Label 5750 5675 0    50   ~ 0
LED6
$Comp
L Device:R R?
U 1 1
P 6525 5900
AR Path="/63C4008E" Ref="R?"  Part="1" 
AR Path="/635D4EBA/63C4008E" Ref="R27"  Part="1" 
F 0 "R27" H 6455 5854 50  0000 R CNN
F 1 "470" H 6455 5945 50  0000 R CNN
F 2 "resistor:R_Axial_DIN0207_L6.3mm_D2.5mm_P10.16mm_Horizontal" V 6455 5900 50  0001 C CNN
F 3 "~" H 6525 5900 50  0001 C CNN
	1    6525 5900
	-1   0    0    1   
$EndComp
$Comp
L hk19f-dc:HK19F-DC K?
U 1 1
P 7375 5675
AR Path="/63C40094" Ref="K?"  Part="1" 
AR Path="/635D4EBA/63C40094" Ref="K6"  Part="1" 
F 0 "K6" H 8228 5721 50  0000 L CNN
F 1 "HK19F-DC" H 8228 5630 50  0000 L CNN
F 2 "HK19F-DC:HK19F-DC" H 8225 5800 50  0001 C CNN
F 3 "" H 8225 5800 50  0001 C CNN
	1    7375 5675
	1    0    0    -1  
$EndComp
$Comp
L power:+5V #PWR?
U 1 1
P 7375 5150
AR Path="/63C4009A" Ref="#PWR?"  Part="1" 
AR Path="/635D4EBA/63C4009A" Ref="#PWR0141"  Part="1" 
F 0 "#PWR0141" H 7375 5000 50  0001 C CNN
F 1 "+5V" H 7375 5300 50  0000 C CNN
F 2 "" H 7375 5150 50  0001 C CNN
F 3 "" H 7375 5150 50  0001 C CNN
	1    7375 5150
	1    0    0    -1  
$EndComp
$Comp
L Device:D D?
U 1 1
P 7125 5675
AR Path="/63C400A0" Ref="D?"  Part="1" 
AR Path="/635D4EBA/63C400A0" Ref="D18"  Part="1" 
F 0 "D18" H 7225 5575 50  0000 L CNN
F 1 "1N4148" H 6875 5575 50  0000 L CNN
F 2 "Diode_THT:D_DO-35_SOD27_P7.62mm_Horizontal" H 7125 5675 50  0001 C CNN
F 3 "~" H 7125 5675 50  0001 C CNN
	1    7125 5675
	0    1    1    0   
$EndComp
$Comp
L audio_jack:TRS_3.5mm J?
U 1 1
P 8975 5725
AR Path="/63C400A6" Ref="J?"  Part="1" 
AR Path="/635D4EBA/63C400A6" Ref="J9"  Part="1" 
F 0 "J9" H 8687 5793 50  0000 R CNN
F 1 "CH6" H 8687 5702 50  0000 R CNN
F 2 "audio_jack:Tayda_3.5mm_stereo_TRS_jack_A-853" H 9225 5825 50  0001 C CNN
F 3 "~" H 9225 5825 50  0001 C CNN
	1    8975 5725
	-1   0    0    -1  
$EndComp
$Comp
L power:GND #PWR?
U 1 1
P 9175 5925
AR Path="/63C400AC" Ref="#PWR?"  Part="1" 
AR Path="/635D4EBA/63C400AC" Ref="#PWR0142"  Part="1" 
F 0 "#PWR0142" H 9175 5675 50  0001 C CNN
F 1 "GND" H 9180 5752 50  0000 C CNN
F 2 "" H 9175 5925 50  0001 C CNN
F 3 "" H 9175 5925 50  0001 C CNN
	1    9175 5925
	-1   0    0    -1  
$EndComp
Text HLabel 5725 6400 0    50   Input ~ 0
CH6
Text HLabel 5725 5675 0    50   Input ~ 0
LED6
$Comp
L power:GND #PWR?
U 1 1
P 6450 6775
AR Path="/63C400B6" Ref="#PWR?"  Part="1" 
AR Path="/635D4EBA/63C400B6" Ref="#PWR0143"  Part="1" 
F 0 "#PWR0143" H 6450 6525 50  0001 C CNN
F 1 "GND" H 6455 6602 50  0000 C CNN
F 2 "" H 6450 6775 50  0001 C CNN
F 3 "" H 6450 6775 50  0001 C CNN
	1    6450 6775
	-1   0    0    -1  
$EndComp
Text HLabel 5000 1400 2    50   Output ~ 0
RIGHT
Text HLabel 5000 1500 2    50   Output ~ 0
LEFT
Wire Wire Line
	4925 1400 5000 1400
Wire Wire Line
	5000 1500 4925 1500
Text HLabel 5000 3525 2    50   Output ~ 0
RIGHT
Text HLabel 5000 3625 2    50   Output ~ 0
LEFT
Wire Wire Line
	4925 3525 5000 3525
Wire Wire Line
	5000 3625 4925 3625
Text HLabel 5000 5625 2    50   Output ~ 0
RIGHT
Text HLabel 5000 5725 2    50   Output ~ 0
LEFT
Wire Wire Line
	4925 5625 5000 5625
Wire Wire Line
	5000 5725 4925 5725
Text HLabel 9575 5625 2    50   Output ~ 0
RIGHT
Text HLabel 9575 5725 2    50   Output ~ 0
LEFT
Wire Wire Line
	9500 5625 9575 5625
Wire Wire Line
	9575 5725 9500 5725
Text HLabel 9575 3525 2    50   Output ~ 0
RIGHT
Text HLabel 9575 3625 2    50   Output ~ 0
LEFT
Wire Wire Line
	9500 3525 9575 3525
Wire Wire Line
	9575 3625 9500 3625
Text HLabel 9575 1400 2    50   Output ~ 0
RIGHT
Text HLabel 9575 1500 2    50   Output ~ 0
LEFT
Wire Wire Line
	9500 1400 9575 1400
Wire Wire Line
	9575 1500 9500 1500
$EndSCHEMATC
